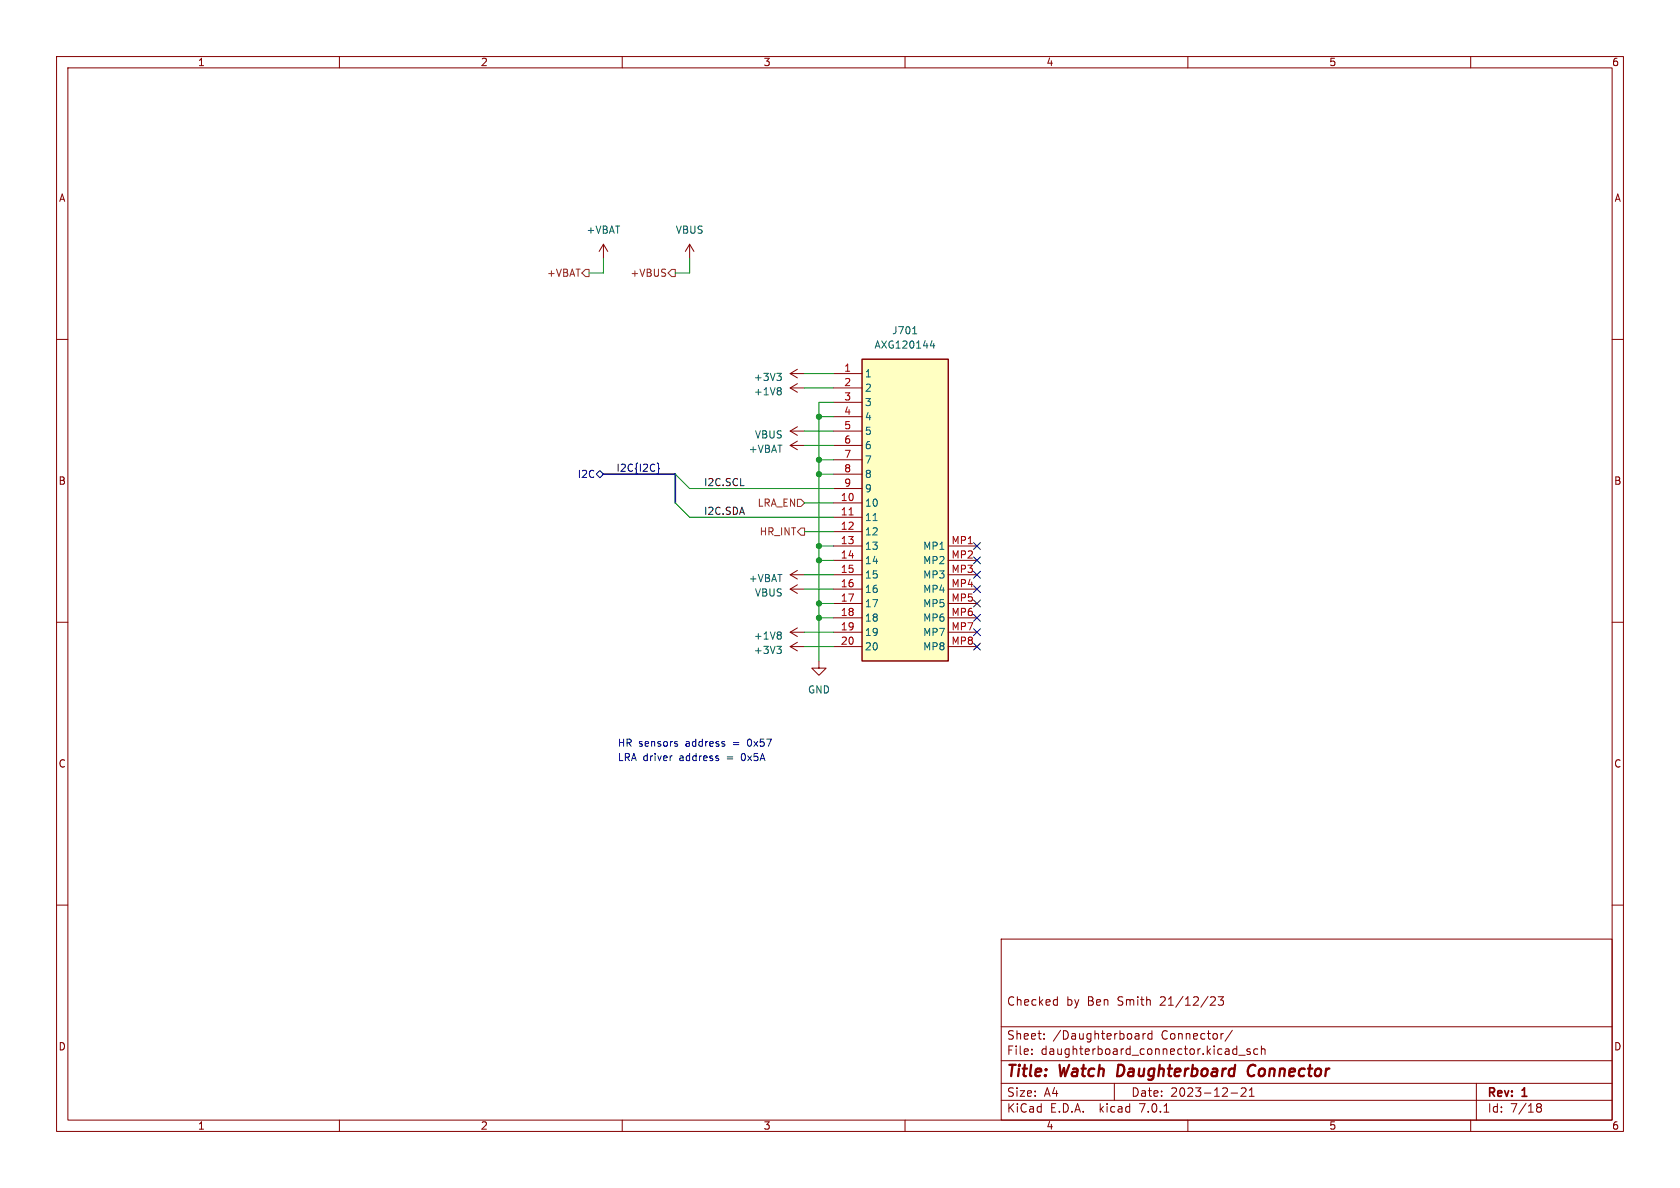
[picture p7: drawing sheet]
<svg xmlns="http://www.w3.org/2000/svg" width="297mm" height="210mm" viewBox="0 0 297 210" stroke-linecap="round" stroke-linejoin="round" font-family="sans-serif">
<g fill="none" stroke="#840000" stroke-width=".18">
<path d="M10 10h277v190h-277zM12 12h273v186h-273zM60 10v2M110 10v2M160 10v2M210 10v2M260 10v2M10 60h2M106.7 43.2l-.8 1.3M106.7 43.2v2.5M106.7 43.2l.7 1.3M121.9 43.2l-.7 1.3"/>
<path d="M121.9 43.2v2.5M121.9 43.2l.8 1.3M285 60h2M139.7 66l1.3 .8M139.7 66h2.5M139.7 78.7l1.3 .8M139.7 78.7h2.5M139.7 68.6l1.3 .7M139.7 68.6h2.5M139.7 76.2h2.5M139.7 76.2l1.3 .8M141 65.3l-1.3 .7"/>
<path d="M141 78l-1.3 .7M141 67.8l-1.3 .8M141 75.4l-1.3 .8M147.3 66h5.1M147.3 78.7h5.1M147.3 68.6h5.1M147.3 71.1h5.1M147.3 73.7h5.1M147.3 76.2h5.1M147.3 88.9h5.1M147.3 91.4h5.1M147.3 94h5.1"/>
<path d="M147.3 96.5h5.1M147.3 99.1h5.1M147.3 81.3h5.1M147.3 83.8h5.1M147.3 86.4h5.1M167.6 96.5h5.1M167.6 99.1h5.1M10 110h2M139.7 101.6l1.3 .8M139.7 101.6h2.5M139.7 104.1h2.5M139.7 111.8h2.5"/>
<path d="M139.7 114.3h2.5M139.7 104.1l1.3 .8M139.7 114.3l1.3 .8M139.7 111.8l1.3 .7M141 100.8l-1.3 .8M141 103.4l-1.3 .7M141 113.5l-1.3 .8M141 111l-1.3 .8M144.8 116.8v1.3h1.2l-1.2 1.3-1.3-1.3h1.3M147.3 101.6h5.1M147.3 104.1h5.1M147.3 106.7h5.1"/>
<path d="M147.3 109.2h5.1M147.3 111.8h5.1M147.3 114.3h5.1M167.6 101.6h5.1M167.6 104.1h5.1M167.6 106.7h5.1M167.6 109.2h5.1M167.6 111.8h5.1M167.6 114.3h5.1M285 110h2M10 160h2M285 160h2"/>
<path d="M177 166h108v32h-108zM186.8 176.7l.1 .1M186.9 176.2v1.5M186.9 177.6l-.1 .1M214 176.3l.6-.1 .2 .1 .1 .3-1 1.1h1M215.4 176.2h.9l-.5 .6 .4 .1v.7l-.2 .1h-.4l-.2-.1M60 198v2M110 198v2M160 198v2M177 194.5h108M177 191.5h108M177 187.5h108"/>
<path d="M177 181.5h108M182.4 186.3v.1M182.4 185.5v.1M184.6 183.6v.1M184.6 182.8v.1M197 191.5v3M201.1 182.7l.3 .2v.8M201.4 183.6l-.2 .1M201.4 183.1h-.2M202.1 182.7v1M202.5 182.7l-.3 .1-.1 .2M203.6 182.8l-.4-.1-.3 .3v.4l.2 .2h.5"/>
<path d="M203.6 182.2v1.5M205.8 196.6h.8M210 198v2M217.6 193.2h1.2M217.9 182.1l-1.3 2M218.2 185.4l.4 .1M218.6 184.9v1.5M218.6 186.3l-.4 .1M219 186.5h1.1M219.4 192.4l.6-.1 .2 .1 .1 .3-.9 1.1h.9M220.9 193.8h.8M220.9 192.7l.4-.4v1.5"/>
<path d="M221 185.5l-.4-.1-.2 .2 .1 .2 .5 .2v.3h-.6M222.4 185.5l-.5-.1-.3 .3v.4l.2 .2h.6M223 185.5l.2-.1 .4 .1v.9M223 184.9v1.5M260 198v2M261 191.5v6.5M271.7 195.6l.2 .1M271.7 195.2l.2-.1 .5 .1 .1 .3-.3 .2M271.9 195.7h.3M271.9 195.7l-.2 .2M272.2 195.7l.3 .3-.1 .5-.2 .1-.5-.1"/>
</g>
<path d="M221.4 188.2a1.2 1.2 0 0 0-.5 1.9l.4 .1" fill="none" stroke="#840000" stroke-width=".4"/>
<path d="M161.4 59h.7M137.3 66h.8l-.4 .5M137.9 66.5l.2 .2v.3l-.2 .3M137.9 68.5l.2 .3-.2 .3 .2 .2v.3l-.2 .2M164.8 60.2l-.3 .9h.8M165.1 60.7v.8M137.3 114.3h.8l-.4 .4M137.9 111.7l.2 .3-.2 .3 .2 .2v.2l-.2 .3M137.9 114.7l.2 .3v.3l-.2 .2" fill="none" stroke="#006464" stroke-width=".18"/>
<path d="M152.4 63.5h15.2v53.3h-15.2z" fill="#ffffc2" stroke="#ffffc2" stroke-width=".18"/>
<path d="M152.4 63.5h15.2v53.3h-15.2z" fill="none" stroke="#840000" stroke-width=".25"/>
<path d="M150.1 91h.7" fill="none" stroke="#a90000" stroke-width=".18"/>
<g fill="none" stroke="#000084" stroke-width=".18">
<path d="M105.4 83.8l.6-.6 .7 .6-.7 .7zM116.2 81.9l.2 .1v.7l.2 .1-.2 .2v.6l-.2 .2M172.1 95.9l1.2 1.2M172.1 98.5l1.2 1.2M173.3 95.9l-1.2 1.2M173.3 98.5l-1.2 1.2M172.1 111.2l1.2 1.2M172.1 113.7l1.2 1.2M172.1 108.6l1.2 1.2M172.1 103.5l1.2 1.2M172.1 106.1l1.2 1.2M172.1 101l1.2 1.2"/>
<path d="M173.3 111.2l-1.2 1.2M173.3 113.7l-1.2 1.2M173.3 108.6l-1.2 1.2M173.3 103.5l-1.2 1.2M173.3 106.1l-1.2 1.2M173.3 101l-1.2 1.2"/>
</g>
<path d="M103.5 47.6h.6v1.3h-.6l-.6-.6zM118.1 48.3l.6-.7h.7v1.3h-.7zM141 88.3h.6l.6 .6-.6 .6h-.6zM141.6 93.3h.6v1.3h-.6l-.6-.6z" fill="none" stroke="#725600" stroke-width=".18"/>
<path d="M118.7 133.6h.1M119.6 131.5l.2 .2-.2 .2M119.6 131.1h.1M127 134.1v.3M128.1 131.6v.3" fill="none" stroke="#0000c2" stroke-width=".18"/>
<path d="M106.7 83.8h12.7v5.1" fill="none" stroke="#000084" stroke-width=".3"/>
<g fill="none" stroke="#009600" stroke-width=".18">
<path d="M106.7 45.7v2.6h-2.6M121.9 45.7v2.6h-2.5M142.2 78.7h5.1M142.2 76.2h5.1M142.2 66h5.1M142.2 68.6h5.1M144.8 73.7h2.5M147.3 71.1h-2.5v45.7M119.4 88.9l2.5 2.5h25.4M119.4 83.8l2.5 2.6h25.4M142.2 94h5.1M142.2 88.9h5.1"/>
<path d="M144.8 96.5h2.5M144.8 99.1h2.5M144.8 83.8h2.5M144.8 81.3h2.5M142.2 114.3h5.1M142.2 104.1h5.1M142.2 111.8h5.1M142.2 101.6h5.1M144.8 109.2h2.5M144.8 106.7h2.5"/>
</g>
<g fill="#009600" stroke="#009600" stroke-width=".18">
<circle cx="144.8" cy="109.2" r=".46"/>
<circle cx="144.8" cy="96.5" r=".46"/>
<circle cx="144.8" cy="106.7" r=".46"/>
<circle cx="144.8" cy="99.1" r=".46"/>
<circle cx="144.8" cy="81.3" r=".46"/>
<circle cx="144.8" cy="83.8" r=".46"/>
<circle cx="144.8" cy="73.7" r=".46"/>
</g>
<g font-size="2.8" fill="#840000">
<text x="178" y="190.8">Title:</text>
<text x="187.4" y="190.8">Watch</text>
<text x="198.2" y="190.8">Daughterboard</text>
<text x="221.9" y="190.8">Connector</text>
</g>
<g font-size="2.1" fill="#840000">
<text x="178" y="177.9">Checked</text>
<text x="188.5" y="177.9">by</text>
<text x="192.2" y="177.9">Ben</text>
<text x="197.6" y="177.9">Smith</text>
<text x="205.2" y="177.9">21/12/23</text>
<text x="178" y="183.9">Sheet:</text>
<text x="186.2" y="183.9">/Daughterboard</text>
<text x="205.3" y="183.9">Connector/</text>
<text x="178" y="186.6">File:</text>
<text x="184" y="186.6">daughterboard_connector.kicad_sch</text>
<text x="178" y="196.8">KiCad</text>
<text x="178" y="194">Size:</text>
<text x="184.6" y="194">A4</text>
<text x="185.7" y="196.8">E.D.A.</text>
<text x="194.4" y="196.8">kicad</text>
<text x="200" y="194">Date:</text>
<text x="201.5" y="196.8">7.0.1</text>
<text x="206.9" y="194">2023-12-21</text>
<text x="263" y="194.2">Rev:</text>
<text x="263" y="196.8">Id:</text>
<text x="267" y="196.8">7/18</text>
<text x="269.2" y="194.2">1</text>
</g>
<g font-size="1.8" fill="#840000">
<text x="35" y="11.8">1</text>
<text x="85" y="11.8">2</text>
<text x="135" y="11.8">3</text>
<text x="185" y="11.8">4</text>
<text x="235" y="11.8">5</text>
<text x="285" y="11.8">6</text>
<text x="10.4" y="35.8">A</text>
<text x="285.4" y="35.8">A</text>
<text x="10.3" y="85.8">B</text>
<text x="285.3" y="85.8">B</text>
<text x="10.3" y="135.8">C</text>
<text x="285.3" y="135.8">C</text>
<text x="10.3" y="185.8">D</text>
<text x="285.3" y="185.8">D</text>
<text x="35" y="199.8">1</text>
<text x="85" y="199.8">2</text>
<text x="135" y="199.8">3</text>
<text x="185" y="199.8">4</text>
<text x="235" y="199.8">5</text>
<text x="285" y="199.8">6</text>
</g>
<g font-size="1.8" fill="#006464">
<text x="103.6" y="41.5">+VBAT</text>
<text x="119.4" y="41.5">VBUS</text>
<text x="157.7" y="59.2">J701</text>
<text x="154.5" y="61.8">AXG120144</text>
<text x="133.2" y="67.5">+3V3</text>
<text x="133.2" y="70">+1V8</text>
<text x="152.9" y="66.9">1</text>
<text x="152.9" y="69.4">2</text>
<text x="152.9" y="71.9">3</text>
<text x="133.4" y="77.7">VBUS</text>
<text x="152.9" y="74.5">4</text>
<text x="152.9" y="77">5</text>
<text x="132.3" y="80.2">+VBAT</text>
<text x="152.9" y="79.6">6</text>
<text x="152.9" y="82.1">7</text>
<text x="152.9" y="89.7">10</text>
<text x="152.9" y="84.6">8</text>
<text x="152.9" y="87.2">9</text>
<text x="152.9" y="92.3">11</text>
<text x="152.9" y="94.8">12</text>
<text x="152.9" y="97.3">13</text>
<text x="152.9" y="99.9">14</text>
<text x="163.1" y="97.3">MP1</text>
<text x="163.1" y="99.9">MP2</text>
<text x="132.3" y="103.1">+VBAT</text>
<text x="133.4" y="105.6">VBUS</text>
<text x="152.9" y="102.4">15</text>
<text x="152.9" y="105">16</text>
<text x="152.9" y="107.5">17</text>
<text x="163.1" y="102.4">MP3</text>
<text x="163.1" y="105">MP4</text>
<text x="163.1" y="107.5">MP5</text>
<text x="133.2" y="113.2">+1V8</text>
<text x="152.9" y="110">18</text>
<text x="152.9" y="112.6">19</text>
<text x="163.1" y="110">MP6</text>
<text x="163.1" y="112.6">MP7</text>
<text x="133.2" y="115.8">+3V3</text>
<text x="152.9" y="115.1">20</text>
<text x="163.1" y="115.1">MP8</text>
<text x="142.8" y="122.7">GND</text>
</g>
<g font-size="1.8" fill="#725600">
<text x="96.6" y="49.1">+VBAT</text>
<text x="111.3" y="49.1">+VBUS</text>
<text x="133.8" y="89.7">LRA_EN</text>
<text x="134.2" y="94.8">HR_INT</text>
</g>
<g font-size="1.8" fill="#a90000">
<text x="149.2" y="65.8">1</text>
<text x="149.2" y="68.3">2</text>
<text x="149.2" y="70.9">3</text>
<text x="149.2" y="73.4">4</text>
<text x="149.2" y="75.9">5</text>
<text x="149.2" y="78.5">6</text>
<text x="149.2" y="81">7</text>
<text x="149.2" y="83.6">8</text>
<text x="148.6" y="88.6">10</text>
<text x="149.2" y="86.1">9</text>
<text x="148.6" y="91.2">11</text>
<text x="148.6" y="93.7">12</text>
<text x="148.6" y="96.3">13</text>
<text x="148.6" y="98.8">14</text>
<text x="148.6" y="101.3">15</text>
<text x="168.2" y="96.3">MP1</text>
<text x="168.2" y="98.8">MP2</text>
<text x="168.2" y="101.3">MP3</text>
<text x="148.6" y="103.9">16</text>
<text x="148.6" y="106.4">17</text>
<text x="168.2" y="103.9">MP4</text>
<text x="168.2" y="106.4">MP5</text>
<text x="148.6" y="109">18</text>
<text x="148.6" y="111.5">19</text>
<text x="168.2" y="109">MP6</text>
<text x="168.2" y="111.5">MP7</text>
<text x="148.6" y="114">20</text>
<text x="168.2" y="114">MP8</text>
</g>
<g font-size="1.8" fill="#000084">
<text x="108.9" y="83.5">I2C{I2C}</text>
<text x="102" y="84.6">I2C</text>
</g>
<g font-size="1.8" fill="#0f0f0f">
<text x="124.5" y="86">I2C.SCL</text>
<text x="124.5" y="91.1">I2C.SDA</text>
</g>
<g font-size="1.8" fill="#0000c2">
<text x="109.2" y="134.6">LRA driver</text>
<text x="109.2" y="132.1">HR sensors</text>
<text x="120.2" y="134.6">address</text>
<text x="121.3" y="132.1">address</text>
<text x="128.7" y="134.6">=</text>
<text x="129.7" y="132.1">=</text>
<text x="131.3" y="134.6">0x5A</text>
<text x="132.4" y="132.1">0x57</text>
</g>
</svg>
